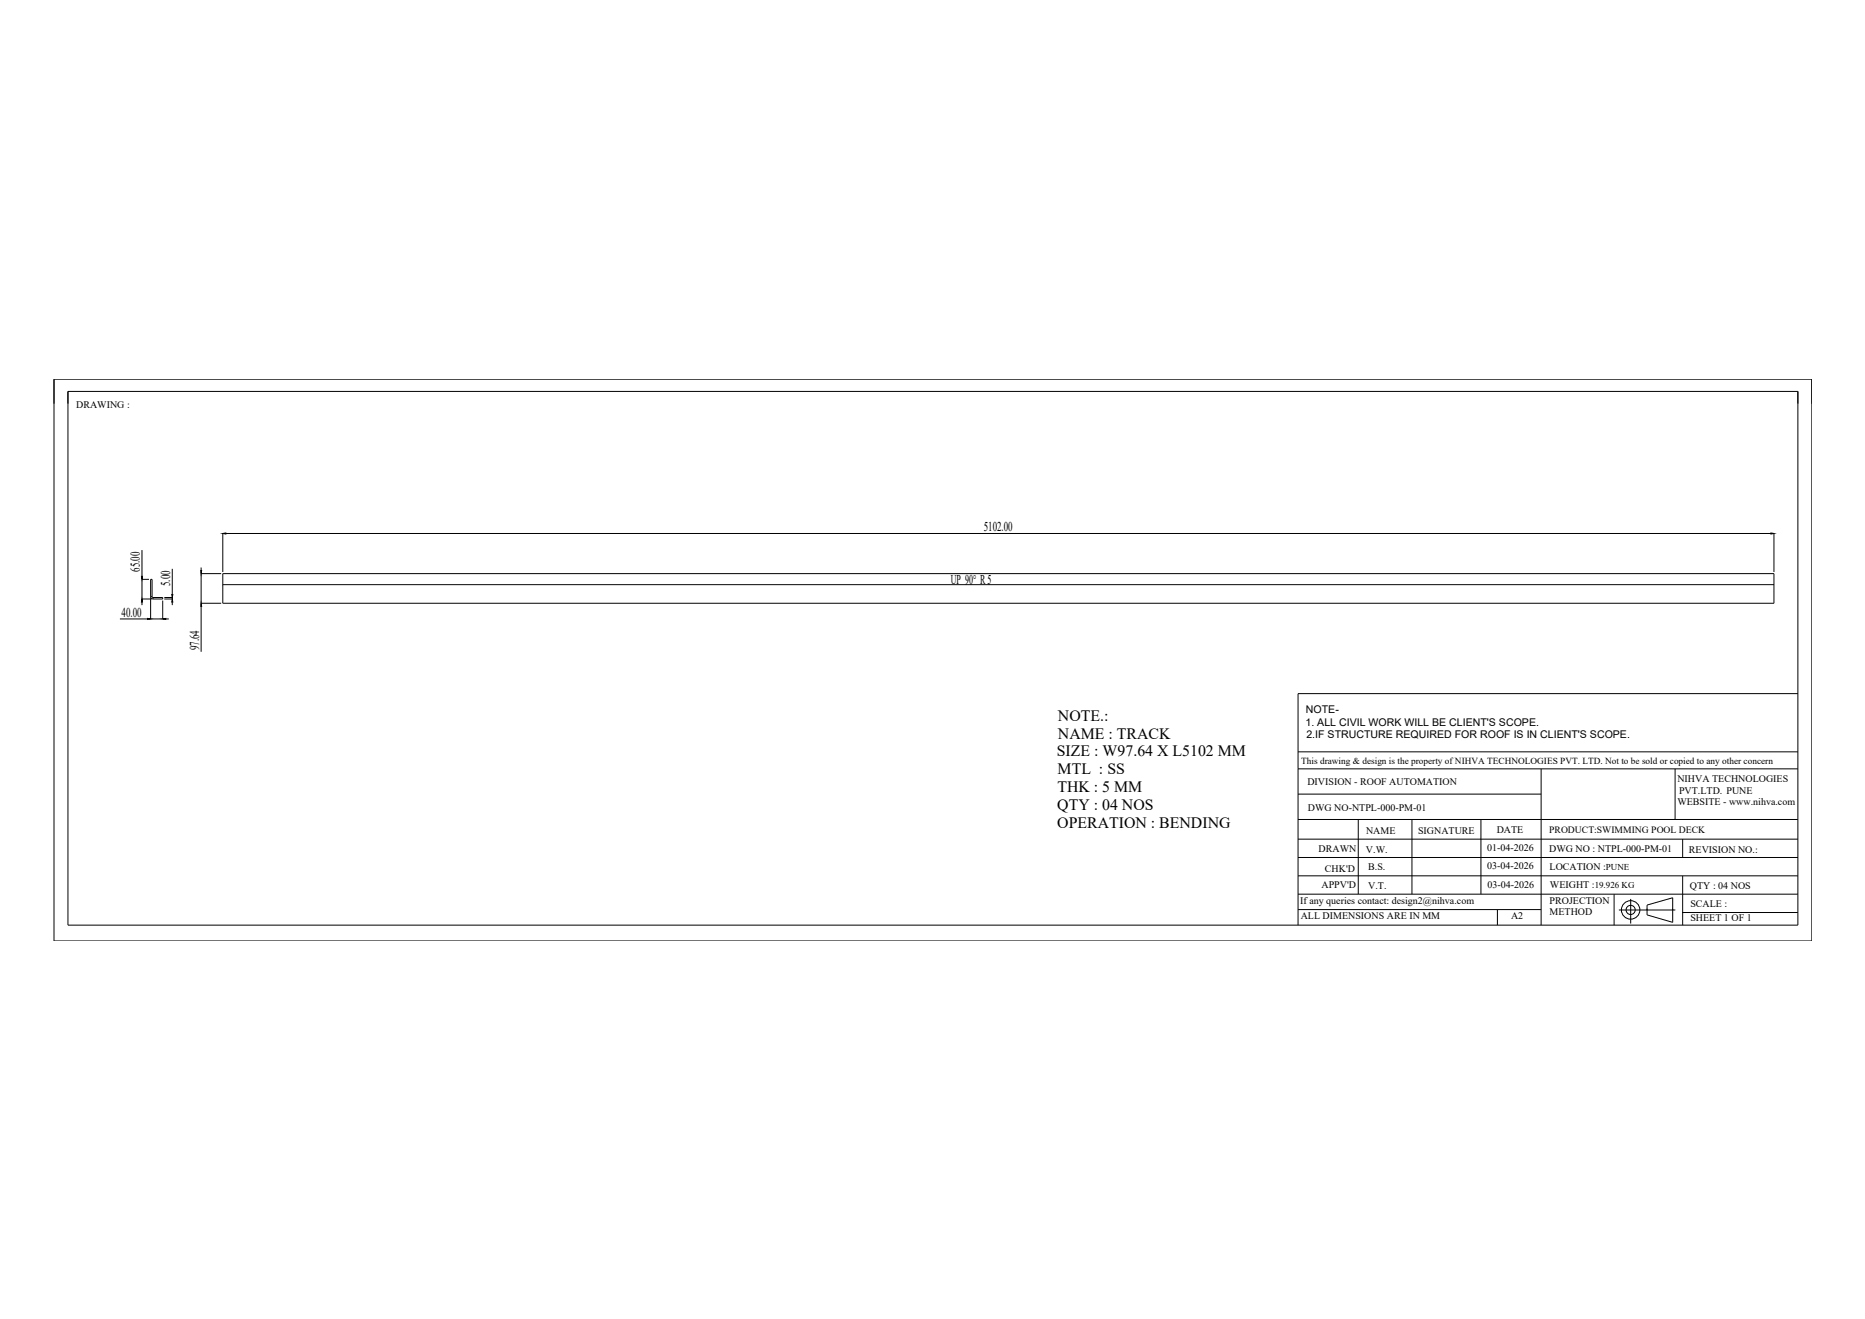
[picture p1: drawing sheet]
<svg xmlns="http://www.w3.org/2000/svg" width="594mm" height="420mm" viewBox="0 0 594 420" stroke-linecap="round" stroke-linejoin="round" font-family="sans-serif">
<!-- layer: 0 -->
<g fill="none" stroke="#000" stroke-width=".32">
<path d="M17.2 120.8h559.9v178.9h-559.9zM21.6 124.7h551.1v170h-551.1zM47.9 190l.3 .6 .5 .2M48 190h.4M48 190v-5.5h.4v5.5M48.4 190l.3 .3M48.7 190.3h3.1v.5h-3.1M48.7 190.3v.5M71 186.2h494.1M71 182.7h494.1v9.5h-494.1zM413.5 239.5h159.2M572.7 221h-159.2v73.7"/>
<path d="M413.5 244.9h159.2M413.5 253h77.4M490.9 244.9v49.8M533.6 244.9v16.1M413.5 261h159.2M413.5 279h159.2M413.5 273.1h159.2M413.5 267.3h159.2M432.7 261v23.8M449.8 261v23.8M471.7 261v23.8M536 267.3v5.8"/>
<path d="M536 279v15.7M413.5 289.7h77.4M413.5 284.8h159.2M477 289.7v5M514.2 284.8v9.9M524.7 289.9h.1M532.8 289.9h.1M535.9 290.7h36.8"/>
</g>
<!-- layer: FORMAT -->
<g fill="none" stroke="#000" stroke-width=".32">
<path d="M45.2 175.2v8.4M71 169.9v12.3M71.9 169.9h492.2M565.1 169.9v12.3M38.2 197.2h8.8M45.2 191.8v1M47.5 184.5h-2.3v6.3h3.1M48 190.6v6.6h3.8v-5.9M52.3 190.3h2.6v.5h-2.6M52.8 197.2h1M54.9 181.2v8.2M54.9 191.8v1"/>
<path d="M64.1 180.8v1M64.1 193.1v14.5M70.5 182.7h-6.4v9.5h6.4M515.7 289.9h18M519.4 286.4v7.8M524.7 288.3l8.1-2.3v7.8l-8.1-2.4z"/>
<circle cx="519.4" cy="289.8" r="2.94"/>
<circle cx="519.4" cy="289.8" r="1.46"/>
</g>
<path d="M71 169.9l.9-.1v.3zM564.1 169.8l1 .1-1 .2zM45.2 190.8l.2 1h-.3zM45.1 183.6h.3l-.2 .9zM47 197l1 .2-1 .1zM51.8 197.2l1-.2v.3zM54.9 190.8l.1 1h-.3zM54.7 189.4h.3l-.1 .9zM63.9 181.8h.3l-.1 .9zM64.1 192.2l.1 .9h-.3z" fill="#000" stroke="#000" stroke-width=".32"/>
<g font-size="5">
<text x="337" y="229.5">NOTE.:</text>
<text x="337" y="235.3">NAME : TRACK</text>
<text x="336.6" y="240.9">SIZE : W97.64 X L5102 MM</text>
<text x="336.9" y="246.6">MTL : SS</text>
<text x="336.8" y="252.3">THK : 5 MM</text>
<text x="336.8" y="258">QTY : 04 NOS</text>
<text x="336.8" y="263.7">OPERATION : BENDING</text>
</g>
<g font-size="4.3">
<text x="313.4" y="169.3">5102.00</text>
<text x="44.5" y="182.1" transform="rotate(-90 44.5 182.1)">65.00</text>
<text x="54.2" y="186.7" transform="rotate(-90 54.2 186.7)">5.00</text>
<text x="302.9" y="186.1">UP 90° R 5</text>
<text x="38.7" y="196.5">40.00</text>
<text x="63.4" y="207.2" transform="rotate(-90 63.4 207.2)">97.64</text>
</g>
<g font-size="3.4">
<text x="416" y="227.1">NOTE-</text>
<text x="415.9" y="231.2">1. ALL CIVIL WORK WILL BE CLIENT'S SCOPE.</text>
<text x="416.2" y="235.2">2.IF STRUCTURE REQUIRED FOR ROOF IS IN CLIENT'S SCOPE.</text>
</g>
<g font-size="3.2">
<text x="24.3" y="129.9">DRAWING :</text>
<text x="416.4" y="250">DIVISION - ROOF AUTOMATION</text>
<text x="534.3" y="249.2">NIHVA TECHNOLOGIES</text>
<text x="534.3" y="256.5">WEBSITE - www.nihva.com</text>
<text x="534.9" y="252.8">PVT.LTD. PUNE</text>
<text x="416.6" y="258.4">DWG NO-NTPL-000-PM-01</text>
<text x="435.2" y="265.7">NAME</text>
<text x="451.7" y="265.5">SIGNATURE</text>
<text x="476.8" y="265.3">DATE</text>
<text x="420" y="271.5">DRAWN</text>
<text x="435.1" y="271.6">V.W.</text>
<text x="473.7" y="271.2">01-04-2026</text>
<text x="493.5" y="271.5">DWG NO : NTPL-000-PM-01</text>
<text x="538" y="271.6">REVISION NO.:</text>
<text x="422" y="277.8">CHK'D</text>
<text x="435.8" y="277.3">B.S.</text>
<text x="473.7" y="276.9">03-04-2026</text>
<text x="493.6" y="277.1">LOCATION :PUNE</text>
<text x="420.9" y="283">APPV'D</text>
<text x="435.8" y="283.3">V.T.</text>
<text x="473.9" y="282.8">03-04-2026</text>
<text x="493.6" y="287.9">PROJECTION</text>
<text x="493.7" y="282.8">WEIGHT :19.926 KG</text>
<text x="538.3" y="283.2">QTY : 04 NOS</text>
<text x="414.2" y="288.1">If any queries contact: design2@nihva.com</text>
<text x="414.3" y="292.9">ALL DIMENSIONS ARE IN MM</text>
<text x="481.3" y="292.7">A2</text>
<text x="493.6" y="291.5">METHOD</text>
<text x="538.5" y="288.8">SCALE :</text>
<text x="538.5" y="293.5">SHEET 1 OF 1</text>
</g>
<text font-size="3.1" x="493.5" y="265.4">PRODUCT:SWIMMING POOL DECK</text>
<text font-size="3" x="414.5" y="243.3">This drawing &amp; design is the property of NIHVA TECHNOLOGIES PVT. LTD. Not to be sold or copied to any other concern</text>
</svg>
